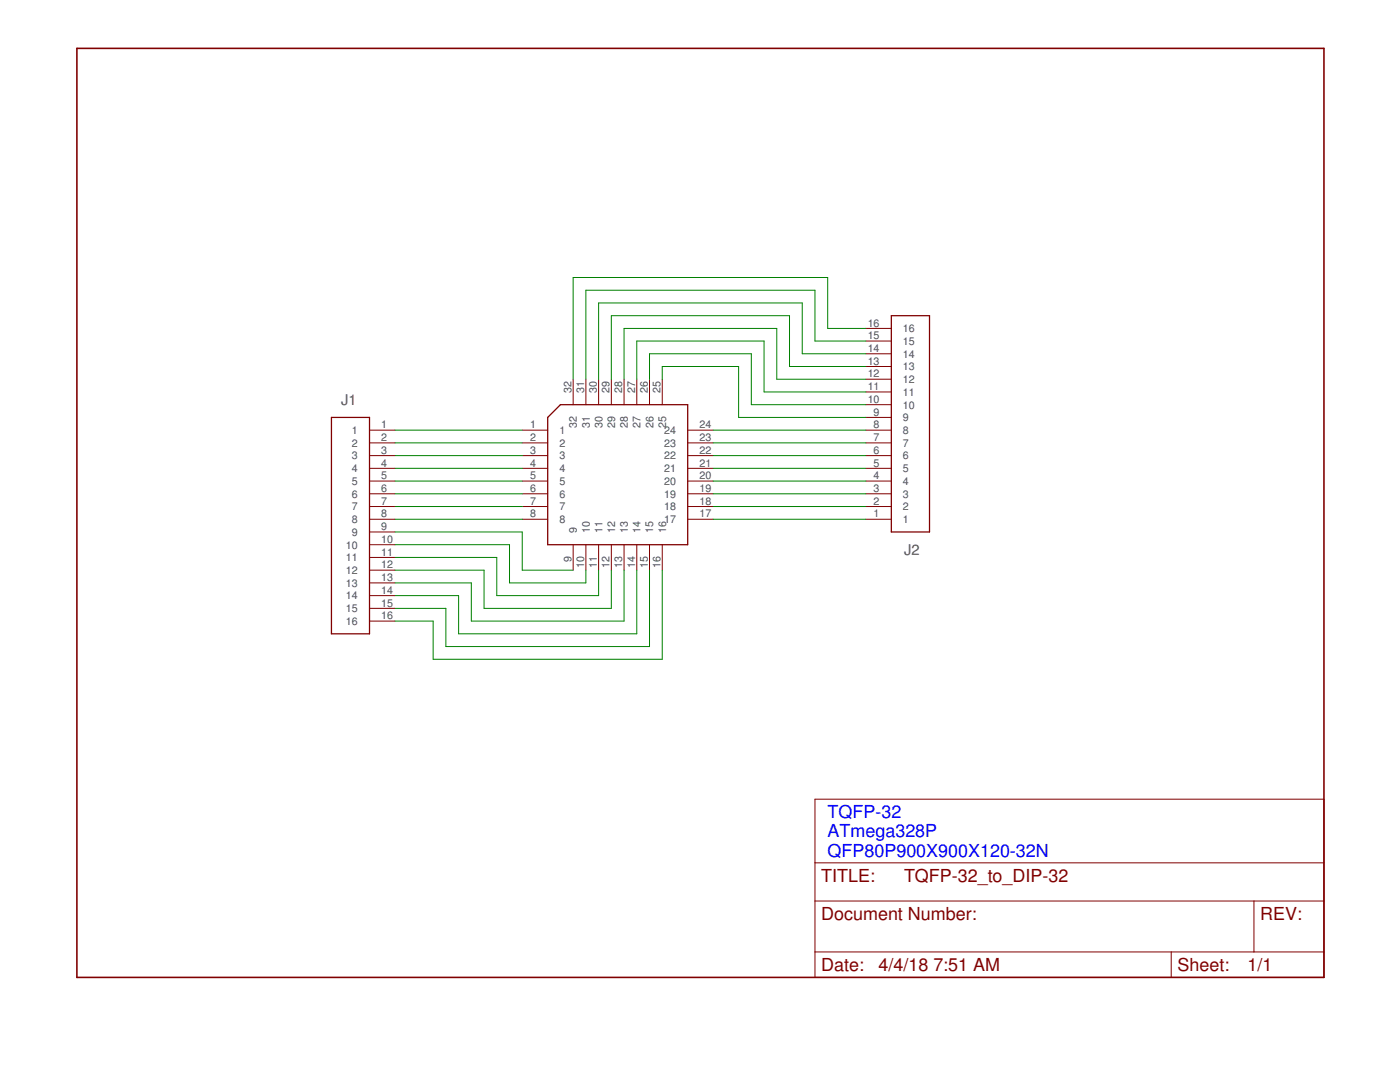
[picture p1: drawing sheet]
<?xml version="1.0" encoding="utf-8"?>
<!DOCTYPE eagle SYSTEM "eagle.dtd">
<eagle version="8.5.1">
<drawing>
<settings>
<setting alwaysvectorfont="no"/>
<setting verticaltext="up"/>
</settings>
<grid distance="0.1" unitdist="inch" unit="inch" style="lines" multiple="2" display="yes" altdistance="0.01" altunitdist="inch" altunit="inch"/>
<schematic xreflabel="%F%N/%S.%C%R" xrefpart="/%S.%C%R">
<libraries>
<library name="SnapEDA">
<symbols>
<symbol name="LETTER_L">
<frame x1="0" y1="0" x2="248.92" y2="185.42" columns="12" rows="17" layer="94" border-left="no" border-top="no" border-right="no" border-bottom="no"/>
</symbol>
<symbol name="DOCFIELD">
<wire x1="0" y1="0" x2="71.12" y2="0" width="0.1016" layer="94"/>
<wire x1="101.6" y1="15.24" x2="87.63" y2="15.24" width="0.1016" layer="94"/>
<wire x1="0" y1="0" x2="0" y2="5.08" width="0.1016" layer="94"/>
<wire x1="0" y1="5.08" x2="71.12" y2="5.08" width="0.1016" layer="94"/>
<wire x1="0" y1="5.08" x2="0" y2="15.24" width="0.1016" layer="94"/>
<wire x1="101.6" y1="15.24" x2="101.6" y2="5.08" width="0.1016" layer="94"/>
<wire x1="71.12" y1="5.08" x2="71.12" y2="0" width="0.1016" layer="94"/>
<wire x1="71.12" y1="5.08" x2="87.63" y2="5.08" width="0.1016" layer="94"/>
<wire x1="71.12" y1="0" x2="101.6" y2="0" width="0.1016" layer="94"/>
<wire x1="87.63" y1="15.24" x2="87.63" y2="5.08" width="0.1016" layer="94"/>
<wire x1="87.63" y1="15.24" x2="0" y2="15.24" width="0.1016" layer="94"/>
<wire x1="87.63" y1="5.08" x2="101.6" y2="5.08" width="0.1016" layer="94"/>
<wire x1="101.6" y1="5.08" x2="101.6" y2="0" width="0.1016" layer="94"/>
<wire x1="0" y1="15.24" x2="0" y2="22.86" width="0.1016" layer="94"/>
<wire x1="101.6" y1="35.56" x2="0" y2="35.56" width="0.1016" layer="94"/>
<wire x1="101.6" y1="35.56" x2="101.6" y2="22.86" width="0.1016" layer="94"/>
<wire x1="0" y1="22.86" x2="101.6" y2="22.86" width="0.1016" layer="94"/>
<wire x1="0" y1="22.86" x2="0" y2="35.56" width="0.1016" layer="94"/>
<wire x1="101.6" y1="22.86" x2="101.6" y2="15.24" width="0.1016" layer="94"/>
<text x="1.27" y="1.27" size="2.54" layer="94">Date:</text>
<text x="12.7" y="1.27" size="2.54" layer="94">&gt;LAST_DATE_TIME</text>
<text x="72.39" y="1.27" size="2.54" layer="94">Sheet:</text>
<text x="86.36" y="1.27" size="2.54" layer="94">&gt;SHEET</text>
<text x="88.9" y="11.43" size="2.54" layer="94">REV:</text>
<text x="1.27" y="19.05" size="2.54" layer="94">TITLE:</text>
<text x="1.27" y="11.43" size="2.54" layer="94">Document Number:</text>
<text x="17.78" y="19.05" size="2.54" layer="94">&gt;DRAWING_NAME</text>
</symbol>
<symbol name="IC-GENERIC-32">
<pin name="1" x="-17.78" y="7.62" length="middle" swaplevel="1"/>
<pin name="2" x="-17.78" y="5.08" length="middle" swaplevel="1"/>
<pin name="3" x="-17.78" y="2.54" length="middle" swaplevel="1"/>
<pin name="4" x="-17.78" y="0" length="middle" swaplevel="1"/>
<pin name="5" x="-17.78" y="-2.54" length="middle" swaplevel="1"/>
<pin name="6" x="-17.78" y="-5.08" length="middle" swaplevel="1"/>
<pin name="7" x="-17.78" y="-7.62" length="middle" swaplevel="1"/>
<pin name="8" x="-17.78" y="-10.16" length="middle" swaplevel="1"/>
<pin name="9" x="-7.62" y="-20.32" length="middle" swaplevel="1" rot="R90"/>
<pin name="10" x="-5.08" y="-20.32" length="middle" swaplevel="1" rot="R90"/>
<pin name="11" x="-2.54" y="-20.32" length="middle" swaplevel="1" rot="R90"/>
<pin name="12" x="0" y="-20.32" length="middle" swaplevel="1" rot="R90"/>
<pin name="13" x="2.54" y="-20.32" length="middle" swaplevel="1" rot="R90"/>
<pin name="14" x="5.08" y="-20.32" length="middle" swaplevel="1" rot="R90"/>
<pin name="15" x="7.62" y="-20.32" length="middle" swaplevel="1" rot="R90"/>
<pin name="16" x="10.16" y="-20.32" length="middle" swaplevel="1" rot="R90"/>
<pin name="17" x="20.32" y="-10.16" length="middle" swaplevel="1" rot="R180"/>
<pin name="18" x="20.32" y="-7.62" length="middle" swaplevel="1" rot="R180"/>
<pin name="19" x="20.32" y="-5.08" length="middle" swaplevel="1" rot="R180"/>
<pin name="20" x="20.32" y="-2.54" length="middle" swaplevel="1" rot="R180"/>
<pin name="21" x="20.32" y="0" length="middle" swaplevel="1" rot="R180"/>
<pin name="22" x="20.32" y="2.54" length="middle" swaplevel="1" rot="R180"/>
<pin name="23" x="20.32" y="5.08" length="middle" swaplevel="1" rot="R180"/>
<pin name="24" x="20.32" y="7.62" length="middle" swaplevel="1" rot="R180"/>
<pin name="25" x="10.16" y="17.78" length="middle" swaplevel="1" rot="R270"/>
<pin name="26" x="7.62" y="17.78" length="middle" swaplevel="1" rot="R270"/>
<pin name="27" x="5.08" y="17.78" length="middle" swaplevel="1" rot="R270"/>
<pin name="28" x="2.54" y="17.78" length="middle" swaplevel="1" rot="R270"/>
<pin name="29" x="0" y="17.78" length="middle" swaplevel="1" rot="R270"/>
<pin name="30" x="-2.54" y="17.78" length="middle" swaplevel="1" rot="R270"/>
<pin name="31" x="-5.08" y="17.78" length="middle" swaplevel="1" rot="R270"/>
<pin name="32" x="-7.62" y="17.78" length="middle" swaplevel="1" rot="R270"/>
<wire x1="-10.16" y1="12.7" x2="-12.7" y2="10.16" width="0.254" layer="94"/>
<wire x1="-12.7" y1="10.16" x2="-12.7" y2="-15.24" width="0.254" layer="94"/>
<wire x1="-12.7" y1="-15.24" x2="15.24" y2="-15.24" width="0.254" layer="94"/>
<wire x1="15.24" y1="-15.24" x2="15.24" y2="12.7" width="0.254" layer="94"/>
<wire x1="15.24" y1="12.7" x2="-10.16" y2="12.7" width="0.254" layer="94"/>
</symbol>
<symbol name="CONNECTOR_16">
<pin name="1" x="-7.62" y="17.78" length="middle"/>
<pin name="2" x="-7.62" y="15.24" length="middle"/>
<pin name="3" x="-7.62" y="12.7" length="middle"/>
<pin name="4" x="-7.62" y="10.16" length="middle"/>
<pin name="5" x="-7.62" y="7.62" length="middle"/>
<pin name="6" x="-7.62" y="5.08" length="middle"/>
<pin name="7" x="-7.62" y="2.54" length="middle"/>
<pin name="8" x="-7.62" y="0" length="middle"/>
<wire x1="-2.54" y1="20.32" x2="-2.54" y2="-22.86" width="0.254" layer="94"/>
<wire x1="-2.54" y1="-22.86" x2="5.08" y2="-22.86" width="0.254" layer="94"/>
<wire x1="5.08" y1="-22.86" x2="5.08" y2="20.32" width="0.254" layer="94"/>
<wire x1="5.08" y1="20.32" x2="-2.54" y2="20.32" width="0.254" layer="94"/>
<text x="0" y="22.86" size="2.0828" layer="95">&gt;NAME</text>
<pin name="9" x="-7.62" y="-2.54" length="middle"/>
<pin name="10" x="-7.62" y="-5.08" length="middle"/>
<pin name="11" x="-7.62" y="-7.62" length="middle"/>
<pin name="12" x="-7.62" y="-10.16" length="middle"/>
<pin name="13" x="-7.62" y="-12.7" length="middle"/>
<pin name="14" x="-7.62" y="-15.24" length="middle"/>
<pin name="15" x="-7.62" y="-17.78" length="middle"/>
<pin name="16" x="-7.62" y="-20.32" length="middle"/>
</symbol>
</symbols>
<devicesets>
<deviceset name="LETTER_L" prefix="FRAME" uservalue="yes">
<gates>
<gate name="G$1" symbol="LETTER_L" x="0" y="0"/>
<gate name="G$2" symbol="DOCFIELD" x="147.32" y="0" addlevel="must"/>
</gates>
<devices>
<device name="">
<technologies>
<technology name=""/>
</technologies>
</device>
</devices>
</deviceset>
<deviceset name="IC-GENERIC-TQFP-32" prefix="U">
<gates>
<gate name="G$1" symbol="IC-GENERIC-32" x="0" y="0" swaplevel="1"/>
</gates>
<devices>
<device name="" package="QFP80P900X900X120-32N">
<connects>
<connect gate="G$1" pin="1" pad="1"/>
<connect gate="G$1" pin="10" pad="10"/>
<connect gate="G$1" pin="11" pad="11"/>
<connect gate="G$1" pin="12" pad="12"/>
<connect gate="G$1" pin="13" pad="13"/>
<connect gate="G$1" pin="14" pad="14"/>
<connect gate="G$1" pin="15" pad="15"/>
<connect gate="G$1" pin="16" pad="16"/>
<connect gate="G$1" pin="17" pad="17"/>
<connect gate="G$1" pin="18" pad="18"/>
<connect gate="G$1" pin="19" pad="19"/>
<connect gate="G$1" pin="2" pad="2"/>
<connect gate="G$1" pin="20" pad="20"/>
<connect gate="G$1" pin="21" pad="21"/>
<connect gate="G$1" pin="22" pad="22"/>
<connect gate="G$1" pin="23" pad="23"/>
<connect gate="G$1" pin="24" pad="24"/>
<connect gate="G$1" pin="25" pad="25"/>
<connect gate="G$1" pin="26" pad="26"/>
<connect gate="G$1" pin="27" pad="27"/>
<connect gate="G$1" pin="28" pad="28"/>
<connect gate="G$1" pin="29" pad="29"/>
<connect gate="G$1" pin="3" pad="3"/>
<connect gate="G$1" pin="30" pad="30"/>
<connect gate="G$1" pin="31" pad="31"/>
<connect gate="G$1" pin="32" pad="32"/>
<connect gate="G$1" pin="4" pad="4"/>
<connect gate="G$1" pin="5" pad="5"/>
<connect gate="G$1" pin="6" pad="6"/>
<connect gate="G$1" pin="7" pad="7"/>
<connect gate="G$1" pin="8" pad="8"/>
<connect gate="G$1" pin="9" pad="9"/>
</connects>
<technologies>
<technology name=""/>
</technologies>
</device>
</devices>
</deviceset>
<deviceset name="CONNECTOR_16" prefix="J">
<gates>
<gate name="G$1" symbol="CONNECTOR_16" x="0" y="0"/>
</gates>
<devices>
<device name="" package="68000-116HLF">
<connects>
<connect gate="G$1" pin="1" pad="1"/>
<connect gate="G$1" pin="10" pad="10"/>
<connect gate="G$1" pin="11" pad="11"/>
<connect gate="G$1" pin="12" pad="12"/>
<connect gate="G$1" pin="13" pad="13"/>
<connect gate="G$1" pin="14" pad="14"/>
<connect gate="G$1" pin="15" pad="15"/>
<connect gate="G$1" pin="16" pad="16"/>
<connect gate="G$1" pin="2" pad="2"/>
<connect gate="G$1" pin="3" pad="3"/>
<connect gate="G$1" pin="4" pad="4"/>
<connect gate="G$1" pin="5" pad="5"/>
<connect gate="G$1" pin="6" pad="6"/>
<connect gate="G$1" pin="7" pad="7"/>
<connect gate="G$1" pin="8" pad="8"/>
<connect gate="G$1" pin="9" pad="9"/>
</connects>
<technologies>
<technology name=""/>
</technologies>
</device>
<device name="-NO_SQUARE" package="68000-116HLF-NO-SQUARE">
<connects>
<connect gate="G$1" pin="1" pad="1"/>
<connect gate="G$1" pin="10" pad="10"/>
<connect gate="G$1" pin="11" pad="11"/>
<connect gate="G$1" pin="12" pad="12"/>
<connect gate="G$1" pin="13" pad="13"/>
<connect gate="G$1" pin="14" pad="14"/>
<connect gate="G$1" pin="15" pad="15"/>
<connect gate="G$1" pin="16" pad="16"/>
<connect gate="G$1" pin="2" pad="2"/>
<connect gate="G$1" pin="3" pad="3"/>
<connect gate="G$1" pin="4" pad="4"/>
<connect gate="G$1" pin="5" pad="5"/>
<connect gate="G$1" pin="6" pad="6"/>
<connect gate="G$1" pin="7" pad="7"/>
<connect gate="G$1" pin="8" pad="8"/>
<connect gate="G$1" pin="9" pad="9"/>
</connects>
<technologies>
<technology name=""/>
</technologies>
</device>
</devices>
</deviceset>
</devicesets>
</library>
</libraries>
<attributes>
</attributes>
<variantdefs>
</variantdefs>
<classes>
<class number="0" name="default" width="0" drill="0">
</class>
</classes>
<parts>
<part name="FRAME1" library="SnapEDA" deviceset="LETTER_L" device=""/>
<part name="U1" library="SnapEDA" deviceset="IC-GENERIC-TQFP-32" device=""/>
<part name="J1" library="SnapEDA" deviceset="CONNECTOR_16" device=""/>
<part name="J2" library="SnapEDA" deviceset="CONNECTOR_16" device="-NO_SQUARE"/>
</parts>
<sheets>
<sheet>
<plain>
<text x="149.86" y="24.13" size="2.54" layer="89">TQFP-32
ATmega328P
QFP80P900X900X120-32N</text>
</plain>
<instances>
<instance part="FRAME1" gate="G$1" x="0" y="0"/>
<instance part="FRAME1" gate="G$2" x="147.32" y="0"/>
<instance part="U1" gate="G$1" x="106.68" y="101.6"/>
<instance part="J1" gate="G$1" x="55.88" y="91.44" rot="MR0"/>
<instance part="J2" gate="G$1" x="165.1" y="109.22" rot="MR180"/>
</instances>
<busses>
</busses>
<nets>
<net name="N$1" class="0">
<segment>
<pinref part="U1" gate="G$1" pin="1"/>
<pinref part="J1" gate="G$1" pin="1"/>
<wire x1="63.5" y1="109.22" x2="88.9" y2="109.22" width="0.1524" layer="91"/>
</segment>
</net>
<net name="N$2" class="0">
<segment>
<pinref part="U1" gate="G$1" pin="2"/>
<pinref part="J1" gate="G$1" pin="2"/>
<wire x1="63.5" y1="106.68" x2="88.9" y2="106.68" width="0.1524" layer="91"/>
</segment>
</net>
<net name="N$3" class="0">
<segment>
<pinref part="U1" gate="G$1" pin="3"/>
<pinref part="J1" gate="G$1" pin="3"/>
<wire x1="63.5" y1="104.14" x2="88.9" y2="104.14" width="0.1524" layer="91"/>
</segment>
</net>
<net name="N$4" class="0">
<segment>
<pinref part="U1" gate="G$1" pin="4"/>
<pinref part="J1" gate="G$1" pin="4"/>
<wire x1="63.5" y1="101.6" x2="88.9" y2="101.6" width="0.1524" layer="91"/>
</segment>
</net>
<net name="N$5" class="0">
<segment>
<pinref part="U1" gate="G$1" pin="5"/>
<pinref part="J1" gate="G$1" pin="5"/>
<wire x1="63.5" y1="99.06" x2="88.9" y2="99.06" width="0.1524" layer="91"/>
</segment>
</net>
<net name="N$6" class="0">
<segment>
<pinref part="U1" gate="G$1" pin="6"/>
<pinref part="J1" gate="G$1" pin="6"/>
<wire x1="63.5" y1="96.52" x2="88.9" y2="96.52" width="0.1524" layer="91"/>
</segment>
</net>
<net name="N$7" class="0">
<segment>
<pinref part="U1" gate="G$1" pin="7"/>
<pinref part="J1" gate="G$1" pin="7"/>
<wire x1="63.5" y1="93.98" x2="88.9" y2="93.98" width="0.1524" layer="91"/>
</segment>
</net>
<net name="N$8" class="0">
<segment>
<pinref part="U1" gate="G$1" pin="8"/>
<pinref part="J1" gate="G$1" pin="8"/>
<wire x1="63.5" y1="91.44" x2="88.9" y2="91.44" width="0.1524" layer="91"/>
</segment>
</net>
<net name="N$9" class="0">
<segment>
<pinref part="U1" gate="G$1" pin="17"/>
<pinref part="J2" gate="G$1" pin="1"/>
<wire x1="157.48" y1="91.44" x2="127" y2="91.44" width="0.1524" layer="91"/>
</segment>
</net>
<net name="N$10" class="0">
<segment>
<pinref part="U1" gate="G$1" pin="18"/>
<pinref part="J2" gate="G$1" pin="2"/>
<wire x1="157.48" y1="93.98" x2="127" y2="93.98" width="0.1524" layer="91"/>
</segment>
</net>
<net name="N$11" class="0">
<segment>
<pinref part="U1" gate="G$1" pin="19"/>
<pinref part="J2" gate="G$1" pin="3"/>
<wire x1="157.48" y1="96.52" x2="127" y2="96.52" width="0.1524" layer="91"/>
</segment>
</net>
<net name="N$12" class="0">
<segment>
<pinref part="U1" gate="G$1" pin="20"/>
<pinref part="J2" gate="G$1" pin="4"/>
<wire x1="157.48" y1="99.06" x2="127" y2="99.06" width="0.1524" layer="91"/>
</segment>
</net>
<net name="N$13" class="0">
<segment>
<pinref part="U1" gate="G$1" pin="21"/>
<pinref part="J2" gate="G$1" pin="5"/>
<wire x1="157.48" y1="101.6" x2="127" y2="101.6" width="0.1524" layer="91"/>
</segment>
</net>
<net name="N$14" class="0">
<segment>
<pinref part="U1" gate="G$1" pin="22"/>
<pinref part="J2" gate="G$1" pin="6"/>
<wire x1="157.48" y1="104.14" x2="127" y2="104.14" width="0.1524" layer="91"/>
</segment>
</net>
<net name="N$15" class="0">
<segment>
<pinref part="U1" gate="G$1" pin="23"/>
<pinref part="J2" gate="G$1" pin="7"/>
<wire x1="157.48" y1="106.68" x2="127" y2="106.68" width="0.1524" layer="91"/>
</segment>
</net>
<net name="N$16" class="0">
<segment>
<pinref part="U1" gate="G$1" pin="24"/>
<pinref part="J2" gate="G$1" pin="8"/>
<wire x1="157.48" y1="109.22" x2="127" y2="109.22" width="0.1524" layer="91"/>
</segment>
</net>
<net name="N$17" class="0">
<segment>
<pinref part="U1" gate="G$1" pin="9"/>
<wire x1="99.06" y1="81.28" x2="88.9" y2="81.28" width="0.1524" layer="91"/>
<wire x1="88.9" y1="81.28" x2="88.9" y2="88.9" width="0.1524" layer="91"/>
<pinref part="J1" gate="G$1" pin="9"/>
<wire x1="88.9" y1="88.9" x2="63.5" y2="88.9" width="0.1524" layer="91"/>
</segment>
</net>
<net name="N$18" class="0">
<segment>
<pinref part="J1" gate="G$1" pin="10"/>
<wire x1="63.5" y1="86.36" x2="86.36" y2="86.36" width="0.1524" layer="91"/>
<wire x1="86.36" y1="86.36" x2="86.36" y2="78.74" width="0.1524" layer="91"/>
<pinref part="U1" gate="G$1" pin="10"/>
<wire x1="86.36" y1="78.74" x2="101.6" y2="78.74" width="0.1524" layer="91"/>
<wire x1="101.6" y1="78.74" x2="101.6" y2="81.28" width="0.1524" layer="91"/>
</segment>
</net>
<net name="N$19" class="0">
<segment>
<pinref part="U1" gate="G$1" pin="11"/>
<wire x1="104.14" y1="81.28" x2="104.14" y2="76.2" width="0.1524" layer="91"/>
<wire x1="104.14" y1="76.2" x2="83.82" y2="76.2" width="0.1524" layer="91"/>
<wire x1="83.82" y1="76.2" x2="83.82" y2="83.82" width="0.1524" layer="91"/>
<pinref part="J1" gate="G$1" pin="11"/>
<wire x1="83.82" y1="83.82" x2="63.5" y2="83.82" width="0.1524" layer="91"/>
</segment>
</net>
<net name="N$20" class="0">
<segment>
<pinref part="J1" gate="G$1" pin="12"/>
<wire x1="63.5" y1="81.28" x2="81.28" y2="81.28" width="0.1524" layer="91"/>
<wire x1="81.28" y1="81.28" x2="81.28" y2="73.66" width="0.1524" layer="91"/>
<pinref part="U1" gate="G$1" pin="12"/>
<wire x1="81.28" y1="73.66" x2="106.68" y2="73.66" width="0.1524" layer="91"/>
<wire x1="106.68" y1="73.66" x2="106.68" y2="81.28" width="0.1524" layer="91"/>
</segment>
</net>
<net name="N$21" class="0">
<segment>
<pinref part="U1" gate="G$1" pin="13"/>
<wire x1="109.22" y1="81.28" x2="109.22" y2="71.12" width="0.1524" layer="91"/>
<wire x1="109.22" y1="71.12" x2="78.74" y2="71.12" width="0.1524" layer="91"/>
<wire x1="78.74" y1="71.12" x2="78.74" y2="78.74" width="0.1524" layer="91"/>
<pinref part="J1" gate="G$1" pin="13"/>
<wire x1="78.74" y1="78.74" x2="63.5" y2="78.74" width="0.1524" layer="91"/>
</segment>
</net>
<net name="N$22" class="0">
<segment>
<pinref part="J1" gate="G$1" pin="14"/>
<wire x1="63.5" y1="76.2" x2="76.2" y2="76.2" width="0.1524" layer="91"/>
<wire x1="76.2" y1="76.2" x2="76.2" y2="68.58" width="0.1524" layer="91"/>
<pinref part="U1" gate="G$1" pin="14"/>
<wire x1="76.2" y1="68.58" x2="111.76" y2="68.58" width="0.1524" layer="91"/>
<wire x1="111.76" y1="68.58" x2="111.76" y2="81.28" width="0.1524" layer="91"/>
</segment>
</net>
<net name="N$23" class="0">
<segment>
<pinref part="U1" gate="G$1" pin="15"/>
<wire x1="114.3" y1="81.28" x2="114.3" y2="66.04" width="0.1524" layer="91"/>
<wire x1="114.3" y1="66.04" x2="73.66" y2="66.04" width="0.1524" layer="91"/>
<wire x1="73.66" y1="66.04" x2="73.66" y2="73.66" width="0.1524" layer="91"/>
<pinref part="J1" gate="G$1" pin="15"/>
<wire x1="73.66" y1="73.66" x2="63.5" y2="73.66" width="0.1524" layer="91"/>
</segment>
</net>
<net name="N$24" class="0">
<segment>
<pinref part="J1" gate="G$1" pin="16"/>
<wire x1="63.5" y1="71.12" x2="71.12" y2="71.12" width="0.1524" layer="91"/>
<wire x1="71.12" y1="71.12" x2="71.12" y2="63.5" width="0.1524" layer="91"/>
<pinref part="U1" gate="G$1" pin="16"/>
<wire x1="71.12" y1="63.5" x2="116.84" y2="63.5" width="0.1524" layer="91"/>
<wire x1="116.84" y1="63.5" x2="116.84" y2="81.28" width="0.1524" layer="91"/>
</segment>
</net>
<net name="N$25" class="0">
<segment>
<pinref part="J2" gate="G$1" pin="9"/>
<wire x1="157.48" y1="111.76" x2="132.08" y2="111.76" width="0.1524" layer="91"/>
<wire x1="132.08" y1="111.76" x2="132.08" y2="121.92" width="0.1524" layer="91"/>
<pinref part="U1" gate="G$1" pin="25"/>
<wire x1="132.08" y1="121.92" x2="116.84" y2="121.92" width="0.1524" layer="91"/>
<wire x1="116.84" y1="121.92" x2="116.84" y2="119.38" width="0.1524" layer="91"/>
</segment>
</net>
<net name="N$26" class="0">
<segment>
<pinref part="U1" gate="G$1" pin="26"/>
<wire x1="114.3" y1="119.38" x2="114.3" y2="124.46" width="0.1524" layer="91"/>
<wire x1="114.3" y1="124.46" x2="134.62" y2="124.46" width="0.1524" layer="91"/>
<wire x1="134.62" y1="124.46" x2="134.62" y2="114.3" width="0.1524" layer="91"/>
<pinref part="J2" gate="G$1" pin="10"/>
<wire x1="134.62" y1="114.3" x2="157.48" y2="114.3" width="0.1524" layer="91"/>
</segment>
</net>
<net name="N$27" class="0">
<segment>
<pinref part="J2" gate="G$1" pin="11"/>
<wire x1="157.48" y1="116.84" x2="137.16" y2="116.84" width="0.1524" layer="91"/>
<wire x1="137.16" y1="116.84" x2="137.16" y2="127" width="0.1524" layer="91"/>
<pinref part="U1" gate="G$1" pin="27"/>
<wire x1="137.16" y1="127" x2="111.76" y2="127" width="0.1524" layer="91"/>
<wire x1="111.76" y1="127" x2="111.76" y2="119.38" width="0.1524" layer="91"/>
</segment>
</net>
<net name="N$28" class="0">
<segment>
<pinref part="U1" gate="G$1" pin="28"/>
<wire x1="109.22" y1="119.38" x2="109.22" y2="129.54" width="0.1524" layer="91"/>
<wire x1="109.22" y1="129.54" x2="139.7" y2="129.54" width="0.1524" layer="91"/>
<wire x1="139.7" y1="129.54" x2="139.7" y2="119.38" width="0.1524" layer="91"/>
<pinref part="J2" gate="G$1" pin="12"/>
<wire x1="139.7" y1="119.38" x2="157.48" y2="119.38" width="0.1524" layer="91"/>
</segment>
</net>
<net name="N$29" class="0">
<segment>
<pinref part="J2" gate="G$1" pin="13"/>
<wire x1="157.48" y1="121.92" x2="142.24" y2="121.92" width="0.1524" layer="91"/>
<wire x1="142.24" y1="121.92" x2="142.24" y2="132.08" width="0.1524" layer="91"/>
<wire x1="142.24" y1="132.08" x2="106.68" y2="132.08" width="0.1524" layer="91"/>
<pinref part="U1" gate="G$1" pin="29"/>
<wire x1="106.68" y1="132.08" x2="106.68" y2="119.38" width="0.1524" layer="91"/>
</segment>
</net>
<net name="N$30" class="0">
<segment>
<pinref part="U1" gate="G$1" pin="30"/>
<wire x1="104.14" y1="119.38" x2="104.14" y2="134.62" width="0.1524" layer="91"/>
<wire x1="104.14" y1="134.62" x2="144.78" y2="134.62" width="0.1524" layer="91"/>
<wire x1="144.78" y1="134.62" x2="144.78" y2="124.46" width="0.1524" layer="91"/>
<pinref part="J2" gate="G$1" pin="14"/>
<wire x1="144.78" y1="124.46" x2="157.48" y2="124.46" width="0.1524" layer="91"/>
</segment>
</net>
<net name="N$31" class="0">
<segment>
<pinref part="J2" gate="G$1" pin="15"/>
<wire x1="157.48" y1="127" x2="147.32" y2="127" width="0.1524" layer="91"/>
<wire x1="147.32" y1="127" x2="147.32" y2="137.16" width="0.1524" layer="91"/>
<wire x1="147.32" y1="137.16" x2="101.6" y2="137.16" width="0.1524" layer="91"/>
<pinref part="U1" gate="G$1" pin="31"/>
<wire x1="101.6" y1="137.16" x2="101.6" y2="119.38" width="0.1524" layer="91"/>
</segment>
</net>
<net name="N$32" class="0">
<segment>
<pinref part="U1" gate="G$1" pin="32"/>
<wire x1="99.06" y1="119.38" x2="99.06" y2="139.7" width="0.1524" layer="91"/>
<wire x1="99.06" y1="139.7" x2="149.86" y2="139.7" width="0.1524" layer="91"/>
<wire x1="149.86" y1="139.7" x2="149.86" y2="129.54" width="0.1524" layer="91"/>
<pinref part="J2" gate="G$1" pin="16"/>
<wire x1="149.86" y1="129.54" x2="157.48" y2="129.54" width="0.1524" layer="91"/>
</segment>
</net>
</nets>
</sheet>
</sheets>
</schematic>
</drawing>
<compatibility>
<note version="6.3" minversion="6.2.2" severity="warning">
Since Version 6.2.2 text objects can contain more than one line,
which will not be processed correctly with this version.
</note>
</compatibility>
</eagle>
